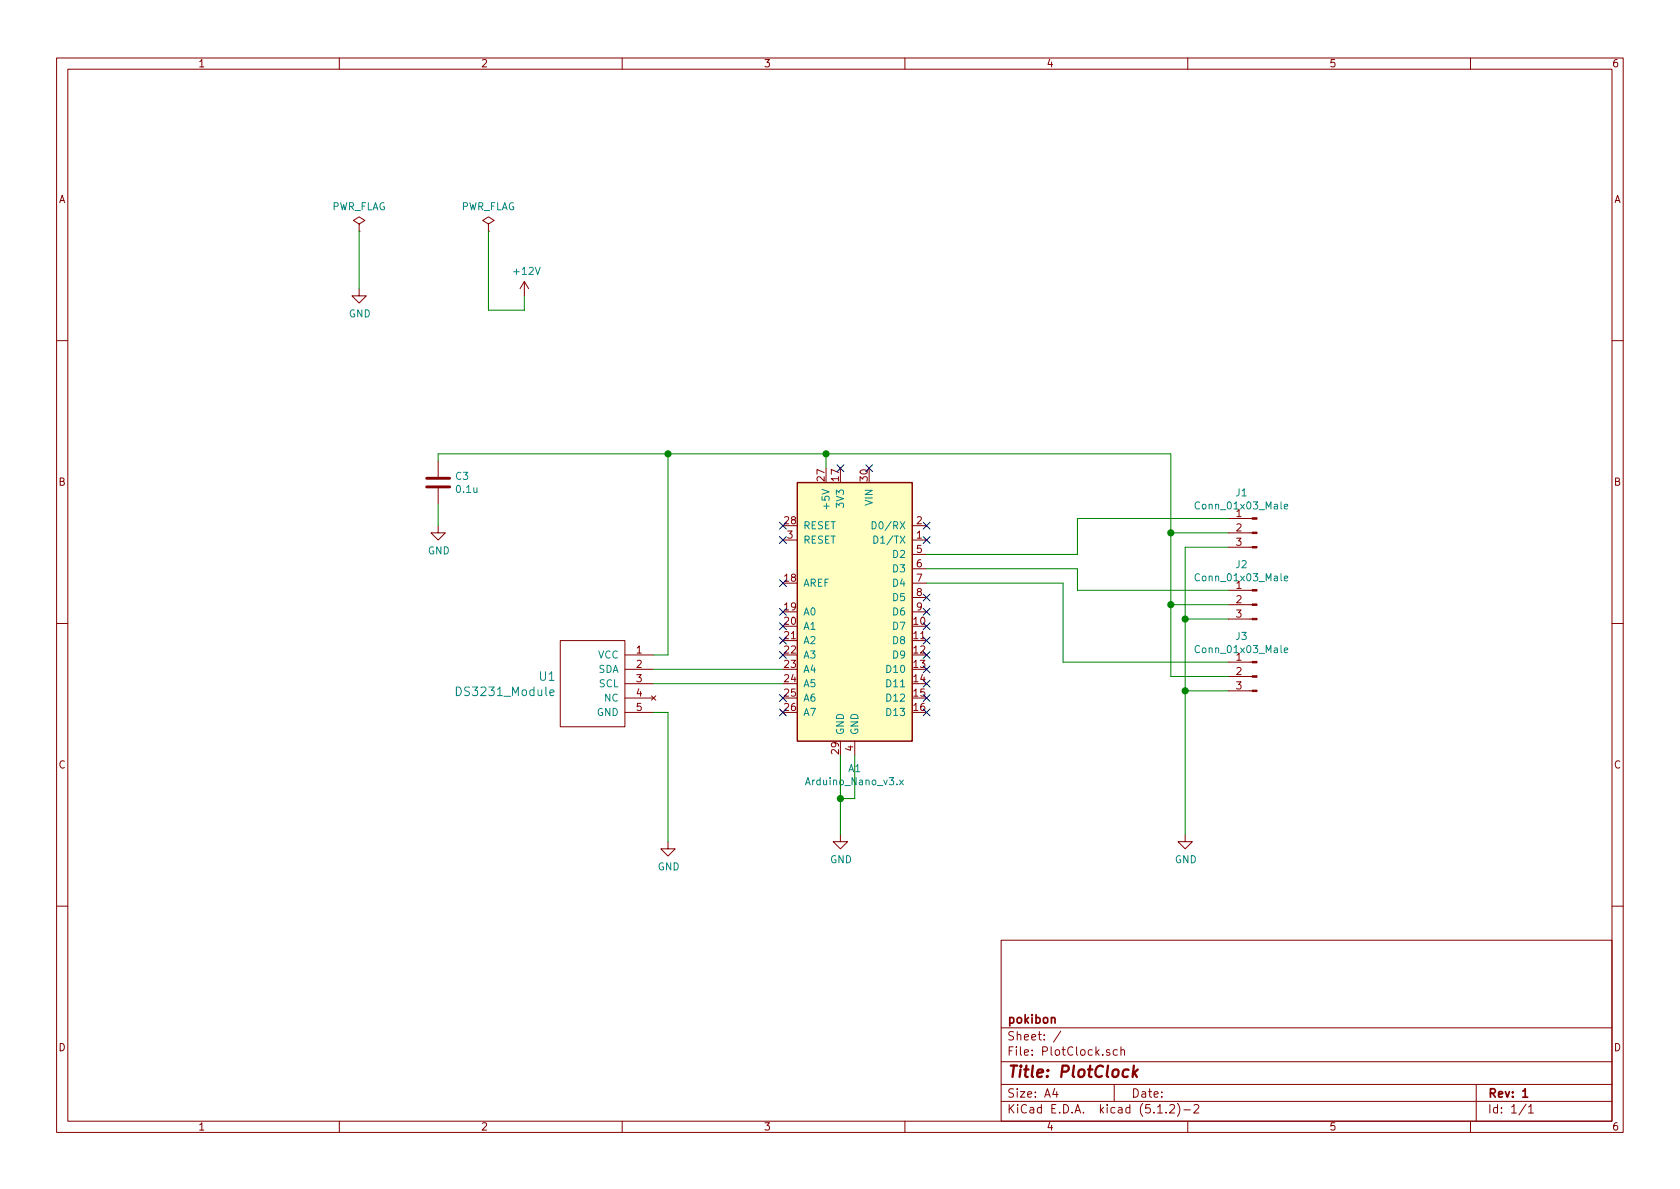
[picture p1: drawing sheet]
<svg xmlns="http://www.w3.org/2000/svg" width="297mm" height="210mm" viewBox="0 0 297 210" stroke-linecap="round" stroke-linejoin="round" font-family="sans-serif">
<g fill="none" stroke="#840000" stroke-width=".18">
<path d="M10 10.3h277v189.9h-277zM12 12.2h273v186.1h-273zM60 10.3v1.9M110 10.3v1.9M160 10.3v1.9M210 10.3v1.9M260 10.3v1.9M63.5 39.6l1-.6-1-.7-1 .7 1 .6v1.3M86.4 39.6l1-.6-1-.7-1.1 .7 1.1 .6v1.3M63.5 51v1.3h1.3l-1.3 1.3-1.3-1.3h1.3M63.5 40.9h.1M86.4 40.9h.1"/>
<path d="M92.7 49.8l-.8 1.2M92.7 49.8v2.5M92.7 49.8l.8 1.2M10 60.2h2M285 60.2h2M77.5 93v1.2h1.2l-1.2 1.3-1.3-1.3h1.3M77.5 81.5v2.8M77.5 86.4v2.7M138.4 95.5h2.6M161.3 95.5h2.5M161.3 93h2.5M161.3 98h2.5"/>
<path d="M217.2 96.8h4.2M217.2 94.2h4.2M217.2 91.7h4.2M10 110.3h2M99.1 113.3h11.4v15.2h-11.4zM110.5 115.8h5.1M110.5 118.4h5.1M161.3 100.6h2.5M161.3 103.1h2.5M161.3 105.7h2.5M161.3 108.2h2.5M217.2 109.5h4.2"/>
<path d="M217.2 106.9h4.2M217.2 104.4h4.2M217.2 119.6h4.2M217.2 117.1h4.2M285 110.3h2M110.5 120.9h5.1M110.5 123.4h5.1M110.5 126h5.1M115.2 123.1l.8 .7M116 123.1l-.8 .7M151.1 131.1v2.5M217.2 122.2h4.2"/>
<path d="M118.1 148.8v1.3h1.3l-1.3 1.3-1.3-1.3h1.3M148.6 147.6v1.2h1.3l-1.3 1.3-1.3-1.3h1.3M209.5 147.6v1.2h1.3l-1.3 1.3-1.2-1.3h1.2M10 160.2h2M177 166.3h108v32h-108zM285 160.2h2M60 198.3v1.9M110 198.3v1.9M160 198.3v1.9M177 194.8h108M177 191.8h108M177 187.8h108"/>
<path d="M177 181.8h108M186.5 192.5l-.4 1h1M186.8 193v1M187.6 182.3l-1.3 2M196.2 185.7l-.4-.1-.2 .2 .1 .2 .5 .2v.3h-.6M197 191.8v3M197.6 185.7l-.5-.1-.3 .3 .1 .6 .2 .1 .5-.1M198.2 185.7l.2-.1 .4 .1v.9M198.2 185.1v1.5M204.7 196.8h.8M206.2 196.7v.1M206.8 195.5l.2-.2h.4l.2 .2 .1 .3-.1 .2-.8 .8h.9"/>
<path d="M208.2 195.1a1.71 1.71 0 0 1 0 2.3M209.3 196.3h1.2M210 198.3v1.9M211.1 195.5l.2-.2h.4l.3 .5-1 1h1M260 198.3v1.9M261 191.8v6.5M269.8 195.2l-1.2 2M270.3 195.8l.4-.5v1.5M270.3 196.8h.8"/>
</g>
<path d="M269.2 193l.5-.5v1.5M269.2 194h.9" fill="none" stroke="#840000" stroke-width=".3"/>
<path d="M200.5 188.4l-.2 2M200.5 189.7l.5 .7M201.2 189.1l-.9 .8" fill="none" stroke="#840000" stroke-width=".41"/>
<path d="M141 85.3h20.3v45.8h-20.3z" fill="#ffffc2" stroke="#ffffc2" stroke-width=".18"/>
<path d="M141 85.3h20.3v45.8h-20.3z" fill="none" stroke="#840000" stroke-width=".25"/>
<path d="M154.2 92.2a.64 .64 0 0 1 .7 .7 .64 .64 0 0 1-.7 .6zM154.5 94.8a.64 .64 0 0 1 .7 .6 .64 .64 0 0 1-.7 .7zM227.1 89.6l.6-.1-.1-.3h-.3l-.2 .2 .1 .6h.4M227.1 102.3l.6-.1-.1-.3h-.3l-.2 .2 .1 .6h.4M227.1 115l.6-.1-.1-.3h-.3l-.2 .2 .1 .6h.4M97.2 122.5l.8-.2-.1-.2-.4-.1-.3 .2 .1 .7h.6M159.1 137.9l.6 .9M159.7 137.9l-.6 .9" fill="none" stroke="#008484" stroke-width=".18"/>
<g fill="none" stroke="#008400" stroke-width=".18">
<path d="M63.5 40.9v10.1M86.4 40.9v14h6.3v-2.6M77.5 81.5v-1.2h129.5v39.3h10.2M77.5 89.1v3.9M118.1 80.3v35.5h-2.5M146 80.3v2.5M207 94.2h10.2M217.2 91.7h-26.7v6.3h-26.7M217.2 96.8h-7.7v50.8M115.6 118.4h22.8M163.8 100.6h26.7v3.8h26.7M163.8 103.1h24.2v14h29.2"/>
<path d="M207 106.9h10.2M209.5 109.5h7.7M115.6 120.9h22.8M115.6 126h2.5v22.8M148.6 133.6v14M151.1 133.6v7.6h-2.5M209.5 122.2h7.7"/>
</g>
<g fill="none" stroke="#000084" stroke-width=".18">
<path d="M137.8 92.3l1.2 1.3M137.8 94.9l1.2 1.2M139 92.3l-1.2 1.3M139 94.9l-1.2 1.2M148 82.2l1.2 1.2M149.2 82.2l-1.2 1.2M153.1 82.2l1.2 1.2M154.3 82.2l-1.2 1.2M163.2 92.3l1.2 1.3M163.2 94.9l1.2 1.2M164.4 92.3l-1.2 1.3M164.4 94.9l-1.2 1.2"/>
<path d="M137.8 102.5l1.2 1.2M137.8 107.6l1.2 1.2M137.8 110.1l1.2 1.2M137.8 112.7l1.2 1.2M137.8 115.2l1.2 1.2M139 102.5l-1.2 1.2M139 107.6l-1.2 1.2M139 110.1l-1.2 1.2M139 112.7l-1.2 1.2M139 115.2l-1.2 1.2M163.2 105l1.2 1.3M163.2 107.6l1.2 1.2"/>
<path d="M163.2 110.1l1.2 1.2M163.2 112.7l1.2 1.2M163.2 115.2l1.2 1.2M163.2 117.7l1.2 1.3M164.4 105l-1.2 1.3M164.4 107.6l-1.2 1.2M164.4 110.1l-1.2 1.2M164.4 112.7l-1.2 1.2M164.4 115.2l-1.2 1.2M164.4 117.7l-1.2 1.3M137.8 122.8l1.2 1.2M137.8 125.4l1.2 1.2"/>
<path d="M139 122.8l-1.2 1.2M139 125.4l-1.2 1.2M163.2 120.3l1.2 1.2M163.2 122.8l1.2 1.2M163.2 125.4l1.2 1.2M164.4 120.3l-1.2 1.2M164.4 122.8l-1.2 1.2M164.4 125.4l-1.2 1.2"/>
</g>
<g fill="#008400" stroke="#008400" stroke-width=".25">
<circle cx="148.6" cy="141.2" r=".51"/>
<circle cx="118.1" cy="80.3" r=".51"/>
<circle cx="146.1" cy="80.3" r=".51"/>
<circle cx="207" cy="94.2" r=".51"/>
<circle cx="207" cy="106.9" r=".51"/>
<circle cx="209.6" cy="122.2" r=".51"/>
<circle cx="209.6" cy="109.5" r=".51"/>
</g>
<path d="M75.4 86.1h4.1M75.4 84.6h4.1" fill="none" stroke="#840000" stroke-width=".51"/>
<g fill="#840000" stroke="#840000" stroke-width=".18">
<path d="M221.4 96.6h.8v.3h-.8z"/>
<path d="M221.4 94.1h.8v.3h-.8z"/>
<path d="M221.4 91.6h.8v.2h-.8z"/>
<path d="M221.4 109.3h.8v.3h-.8z"/>
<path d="M221.4 106.8h.8v.3h-.8z"/>
<path d="M221.4 104.3h.8v.2h-.8z"/>
<path d="M221.4 122h.8v.3h-.8z"/>
<path d="M221.4 119.5h.8v.3h-.8z"/>
<path d="M221.4 117h.8v.2h-.8z"/>
</g>
<text font-size="2.8" fill="#840000" x="178" y="190.5">Title: PlotClock</text>
<g font-size="2.1" fill="#008484">
<text x="81.2" y="123.1">DS3231_Module</text>
<text x="95.4" y="120.4">U1</text>
</g>
<g font-size="2.1" fill="#840000">
<text x="178" y="184">Sheet: /</text>
<text x="178" y="181">pokibon</text>
<text x="178" y="186.7">File: PlotClock.sch</text>
<text x="178" y="196.9">KiCad E.D.A. kicad (5.1.2)-2</text>
<text x="178" y="194.1">Size: A4</text>
<text x="200" y="194.1">Date:</text>
<text x="263" y="194.1">Rev: 1</text>
<text x="263" y="196.9">Id: 1/1</text>
</g>
<g font-size="1.8" fill="#840000">
<text x="35" y="11.9">1</text>
<text x="85" y="11.9">2</text>
<text x="135" y="11.9">3</text>
<text x="185" y="11.9">4</text>
<text x="235" y="11.9">5</text>
<text x="285" y="11.9">6</text>
<text x="10.4" y="35.9">A</text>
<text x="285.4" y="35.9">A</text>
<text x="10.4" y="85.9">B</text>
<text x="145.8" y="85" transform="rotate(-90 145.8 85)">27</text>
<text x="148.3" y="85" transform="rotate(-90 148.3 85)">17</text>
<text x="153.4" y="85" transform="rotate(-90 153.4 85)">30</text>
<text x="285.4" y="85.9">B</text>
<text x="138.7" y="92.7">28</text>
<text x="139.2" y="95.2">3</text>
<text x="162.1" y="95.2">1</text>
<text x="162.1" y="92.7">2</text>
<text x="218.6" y="94">2</text>
<text x="162.1" y="97.8">5</text>
<text x="162.1" y="100.3">6</text>
<text x="218.6" y="96.5">3</text>
<text x="138.7" y="102.9">18</text>
<text x="138.7" y="107.9">19</text>
<text x="162.1" y="102.9">7</text>
<text x="162.1" y="105.4">8</text>
<text x="162.1" y="107.9">9</text>
<text x="218.6" y="106.7">2</text>
<text x="138.7" y="110.5">20</text>
<text x="138.7" y="113">21</text>
<text x="161.6" y="110.5">10</text>
<text x="161.6" y="113">11</text>
<text x="218.6" y="109.2">3</text>
<text x="112.5" y="115.6">1</text>
<text x="112.5" y="118.1">2</text>
<text x="138.7" y="115.6">22</text>
<text x="138.7" y="118.1">23</text>
<text x="161.6" y="115.6">12</text>
<text x="161.6" y="118.1">13</text>
<text x="218.6" y="119.4">2</text>
<text x="112.5" y="120.6">3</text>
<text x="112.5" y="123.2">4</text>
<text x="112.5" y="125.7">5</text>
<text x="138.7" y="120.6">24</text>
<text x="138.7" y="123.2">25</text>
<text x="138.7" y="125.7">26</text>
<text x="161.6" y="120.6">14</text>
<text x="161.6" y="123.2">15</text>
<text x="161.6" y="125.7">16</text>
<text x="218.6" y="121.9">3</text>
<text x="10.4" y="135.9">C</text>
<text x="148.3" y="133.3" transform="rotate(-90 148.3 133.3)">29</text>
<text x="150.9" y="132.8" transform="rotate(-90 150.9 132.8)">4</text>
<text x="285.4" y="135.9">C</text>
<text x="10.4" y="185.9">D</text>
<text x="285.4" y="185.9">D</text>
<text x="35" y="199.9">1</text>
<text x="85" y="199.9">2</text>
<text x="135" y="199.9">3</text>
<text x="185" y="199.9">4</text>
<text x="235" y="199.9">5</text>
<text x="285" y="199.9">6</text>
</g>
<g font-size="1.8" fill="#008484">
<text x="58.5" y="37.2">PWR_FLAG</text>
<text x="81.4" y="37.2">PWR_FLAG</text>
<text x="91" y="48.6">+12V</text>
<text x="61.7" y="56.1">GND</text>
<text x="80.6" y="84.9">C3</text>
<text x="80.8" y="87.2">0.1u</text>
<text x="146.7" y="89.6" transform="rotate(-90 146.7 89.6)">+5V</text>
<text x="149.2" y="89.5" transform="rotate(-90 149.2 89.5)">3V3</text>
<text x="154.3" y="89.3" transform="rotate(-90 154.3 89.3)">VIN</text>
<text x="218.5" y="87.8">J1</text>
<text x="142" y="93.6">RESET</text>
<text x="155.1" y="93.6">D0/RX</text>
<text x="211.8" y="90.1">Conn_01x03_Male</text>
<text x="218.6" y="91.4">1</text>
<text x="75.6" y="98">GND</text>
<text x="142" y="96.1">RESET</text>
<text x="155.3" y="96.1">D1/TX</text>
<text x="158" y="98.7">D2</text>
<text x="158" y="101.2">D3</text>
<text x="218.5" y="100.5">J2</text>
<text x="142" y="103.8">AREF</text>
<text x="158" y="103.8">D4</text>
<text x="158" y="106.3">D5</text>
<text x="211.8" y="102.8">Conn_01x03_Male</text>
<text x="218.6" y="104.1">1</text>
<text x="142" y="108.8">A0</text>
<text x="142" y="111.4">A1</text>
<text x="142" y="113.9">A2</text>
<text x="158" y="111.4">D7</text>
<text x="158" y="113.9">D8</text>
<text x="158" y="108.8">D6</text>
<text x="218.5" y="113.2">J3</text>
<text x="105.7" y="116.5">VCC</text>
<text x="105.7" y="119">SDA</text>
<text x="142" y="116.5">A3</text>
<text x="142" y="119">A4</text>
<text x="157" y="119">D10</text>
<text x="158" y="116.5">D9</text>
<text x="211.8" y="115.5">Conn_01x03_Male</text>
<text x="218.6" y="116.8">1</text>
<text x="105.9" y="121.5">SCL</text>
<text x="106.9" y="124.1">NC</text>
<text x="142" y="121.5">A5</text>
<text x="142" y="124.1">A6</text>
<text x="157" y="121.5">D11</text>
<text x="157" y="124.1">D12</text>
<text x="105.5" y="126.6">GND</text>
<text x="142" y="126.6">A7</text>
<text x="149.2" y="130" transform="rotate(-90 149.2 130)">GND</text>
<text x="151.8" y="130" transform="rotate(-90 151.8 130)">GND</text>
<text x="157" y="126.6">D13</text>
<text x="150" y="136.5">A1</text>
<text x="142.8" y="138.9">Arduino_Nano_v3.x</text>
<text x="116.3" y="153.9">GND</text>
<text x="146.8" y="152.6">GND</text>
<text x="207.7" y="152.6">GND</text>
</g>
</svg>
